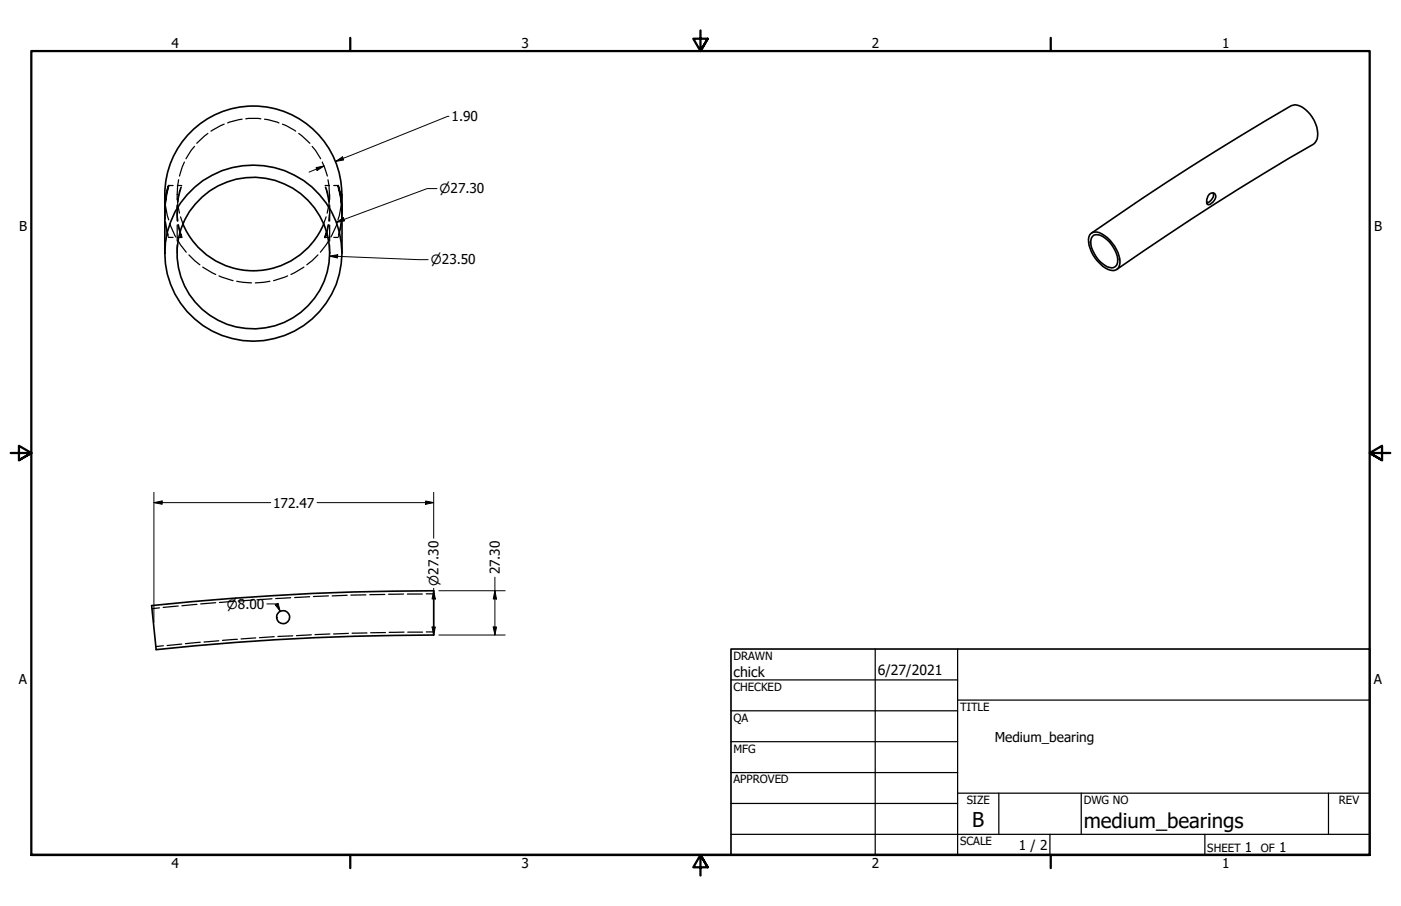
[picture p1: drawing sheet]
<svg xmlns="http://www.w3.org/2000/svg" width="432mm" height="279mm" viewBox="0 0 432 279" stroke-linecap="round" stroke-linejoin="round" font-family="sans-serif">
<!-- layer: Visible (ANSI) -->
<g fill="none" stroke="#000" stroke-width=".51">
<path d="M105.3 60a27.3 27.3 0 0 0-27.2-27.3 27.3 27.3 0 0 0-27.3 27.3v4.8M105.4 59.9v4.9M372.7 59.9a1.17 1.17 0 0 1 1.8-.2 1.17 1.17 0 0 1 0 1.8 2.13 2.13 0 0 1-2.4 1.5 2.88 2.88 0 0 1 .6-3.1zM373.8 59.5a2.74 2.74 0 0 1-1.8 3.2M50.8 65.2a18.8 18.8 0 0 1 1.2-8 30.2 30.2 0 0 0-1.2 8.5v12.3M55.5 71.5l.5 1.7-.6-1.4M56.4 69a23.5 23.5 0 0 0 21.7 14.5 23.5 23.5 0 0 0 21.7-14.4M100.6 71.5l-.4 1.7 .5-1.4M105.3 65.2a21.3 21.3 0 0 0-1.1-8l.8 3.9 .3 3 .1 13.9M336.2 72a3.4 3.4 0 0 1 4.2 .6 10.8 10.8 0 0 1 4.7 8.9 2.29 2.29 0 0 1-3.7 1.6 10.6 10.6 0 0 1-5.8-10zM336.4 71.9a774.1 774.1 0 0 1 62.1-39.5 6.5 6.5 0 0 1 5.9 3.7 7.9 7.9 0 0 1 1.2 7.4l-.3 .6a894.3 894.3 0 0 0-61.1 39M336.7 72.9a2.84 2.84 0 0 1 3.8 .4 8.9 8.9 0 0 1 3.9 8 1.99 1.99 0 0 1-3.1 1 9.5 9.5 0 0 1-5.1-8.3z"/>
<path d="M46.7 186.8a852.4 852.4 0 0 1 87-4.6v13.6a811.6 811.6 0 0 0-85.6 4.5z"/>
<circle cx="78" cy="78" r="27.2"/>
<circle cx="78.2" cy="78" r="23.4"/>
<circle cx="87.3" cy="190.3" r="1.99"/>
</g>
<!-- layer: Hidden (ANSI) -->
<g fill="none" stroke="#000" stroke-width=".38">
<path d="M69.1 38.3l-4.1 2.1M74.6 36.8l-4.4 1.1M75.8 36.6h4.6M81.5 36.8l4.5 1.1M87.1 38.3l4 2.1M50.8 59.9l.1 2.3M51.9 57.2h1.4M54.6 59.9v1.7M54.7 57.2h1.3M55.1 55.4l-.5 4.6M55.7 57.8l-1 4.6M55.9 57.7l-1 4.5"/>
<path d="M56.8 50l-1.5 4.3M59.9 45.1l-1 1.3-1.6 2.6M64.1 41.1l-3.5 3.1M92.1 41.1l3.4 3.1M96.2 45.1l1 1.3 1.6 2.6M99.3 50l1.6 4.3M100.2 57.2h1.3M100.3 57.7l1 4.5M100.5 57.8l1 4.6M101.1 55.4l.4 4.6M101.6 59.9v1.7M102.9 57.2h1.3"/>
<path d="M105.4 59.9l-.2 2.3M50.8 65.7l.1 2.1M50.8 65.2l.1 2.1M51 68.8l.9 4.1M51 68.3l.8 4.2M51 63.4l1 4.4M51.9 73.2h1.4M52.3 69l1.9 4.1M54.6 63.5l.2 4.6M54.6 65.7l.1 2.4M54.6 63.2v1.6M54.6 65.7v2.4"/>
<path d="M54.6 69.4v5M54.6 75.6v2.4M54.7 63.4l-.1 2.3M54.7 61.2l.1 2.1 .5 2.4M54.7 73.2h1.3M54.8 74.1l2.6 3.7M54.9 69.3l.5 2.5M55 69.3l.5 2.2M55.6 66.9l.8 2.1M58.2 78.6l3.4 3.1M98 78.6l-3.4 3.1M100.2 73.2h1.3"/>
<path d="M100.5 66.9l-.7 2.1M101.2 69.3l-.6 2.2M101.3 69.3l-.6 2.5M101.4 74.1l-2.7 3.7M101.5 63.4l.1 2.3M101.5 63.5l-.2 4.6M101.5 61.2l-.7 4.5M101.6 65.7l-.1 2.4M101.6 63.2v1.6M101.6 65.7v2.4M101.6 69.4v5M101.6 75.6v2.4"/>
<path d="M102.9 73.2h1.3M103.8 69l-1.8 4.1M105.2 68.3l-.9 4.2M105.2 63.4l-1.1 4.4M105.2 68.8l-.9 4.1M105.3 65.2v2.1M105.4 65.7l-.1 2.1M62.5 82.4l4 2.2M67.5 85.1l4.3 1.5M73 86.7l4.5 .5M83.2 86.7l-4.5 .5M88.6 85.1l-4.3 1.5"/>
<path d="M93.7 82.4l-4 2.2M49.1 187.5l-2.2 .2M50.4 199.1l-2.3 .3M54.9 186.9l-4.6 .4M56 198.6l-4.5 .5M60.7 186.4l-4.6 .4M61.7 198.1l-4.6 .4M66.5 185.9l-4.7 .3M67.4 197.6l-4.5 .4M72.3 185.4l-4.7 .4M73.2 197.2l-4.6 .3M78 185l-4.6 .4"/>
<path d="M78.8 196.7l-4.5 .3M83.8 184.7l-4.6 .3M84.5 196.3l-4.6 .4M89.6 184.3l-4.6 .3M90.2 196.1l-4.5 .2M95.4 184l-4.6 .3M95.9 195.8l-4.5 .2M101.2 183.8l-4.6 .2M101.7 195.5l-4.6 .2M107 183.6l-4.6 .2M107.4 195.3l-4.6 .2M112.8 183.5h-4.7"/>
<path d="M113.1 195.2l-4.6 .1M118.6 183.3l-4.6 .1M118.8 195.1h-4.6M124.4 183.2l-4.6 .1M124.5 194.9l-4.5 .1M125.5 183.2h4.7M125.7 194.9h4.5M131.4 183.1h2.3M131.4 194.9h2.3"/>
</g>
<!-- layer: Border (ANSI) -->
<path d="M107.9 11.7v4M215.9 9.4v6.3l-2.2-3.8h4.4l-2.2 3.8 2.2-3.8M323.8 11.7v4M3.3 139.7h6.4l-3.9-2.2v4.4l3.9-2.2-3.9 2.2M428.5 139.7h-6.4l3.9-2.2v4.4l-3.9-2.2 3.9 2.2M9.7 263.7v-248h412.4v248h-412.4h412.4M107.9 263.7v4M218.1 267.5l-2.2-3.8 2.2 3.8h-4.4l2.2-3.8v6.3M323.8 263.7v4" fill="none" stroke="#000" stroke-width=".7"/>
<!-- layer: Title (ANSI) -->
<g fill="none" stroke="#000" stroke-width=".38">
<path d="M225.3 209.7h69.8M225.3 219.2h69.8M269.7 200.2v63.5M295.1 215.9h127M295.1 200.2v63.5M225.3 228.7h69.8M225.3 238.3h69.8M225.3 257.3h196.8M225.3 247.8h69.8M295.1 244.6h127M307.8 244.6v12.7M323.6 257.3v6.4"/>
<path d="M333.2 244.6v12.7M371.3 257.3v6.4M409.4 244.6v12.7"/>
</g>
<path d="M225.3 200.2h196.8v63.5h-196.8z" fill="none" stroke="#000" stroke-width=".51"/>
<!-- layer: Dimension (ANSI) -->
<g fill="none" stroke="#000" stroke-width=".31">
<path d="M138.4 35.9l-35 13.9M97.4 51.7l2.5-.5-2.2 1.4zM99.9 51.2l-4.7 1.9M103.4 49.8l2.1-1.4 .4 .9zM134.7 58.2h-3.1l-28 10.4M101.5 79l2.6-.5-.1 1.1zM101.5 79l30.5 1.1M103.6 68.6l2.3-1.4 .3 .9zM47.4 155l2.6-.5v1zM47.4 155h36M47.4 151.8v40.2M97.7 155h36"/>
<path d="M131.2 154.5l2.5 .5-2.5 .5zM133.7 151.8v14.2M152.5 178v17.8M82.2 186.2h3.1l1.1 2.3M84.8 186.5l.9-.4 .7 2.4zM133.2 193.4h1l-.5 2.4zM133.7 182.2l.5 2.5h-1zM133.7 181.4v14.4M135.3 195.8h20.4M135.3 182.2h20.4M152 193.4h1l-.5 2.4zM152.5 182.2l.5 2.5h-1z"/>
</g>
<g fill="#000">
<path d="M97.4 51.7l2.5-.5-2.2 1.4z" fill-rule="evenodd"/>
<path d="M103.4 49.8l2.1-1.4 .4 .9z" fill-rule="evenodd"/>
<path d="M101.5 79l2.6-.5-.1 1.1z" fill-rule="evenodd"/>
<path d="M103.6 68.6l2.3-1.4 .3 .9z" fill-rule="evenodd"/>
<path d="M47.4 155l2.6-.5v1z" fill-rule="evenodd"/>
<path d="M131.2 154.5l2.5 .5-2.5 .5z" fill-rule="evenodd"/>
<path d="M84.8 186.5l.9-.4 .7 2.4z" fill-rule="evenodd"/>
<path d="M133.2 193.4h1l-.5 2.4z" fill-rule="evenodd"/>
<path d="M133.7 182.2l.5 2.5h-1z" fill-rule="evenodd"/>
<path d="M152 193.4h1l-.5 2.4z" fill-rule="evenodd"/>
<path d="M152.5 182.2l.5 2.5h-1z" fill-rule="evenodd"/>
</g>
<g font-size="6.3">
<text x="299.7" y="255.1">B</text>
<text x="334" y="255.3">medium_bearings</text>
</g>
<g font-size="4.3">
<text x="226.1" y="208.9">chick</text>
<text x="270.5" y="208.2">6/27/2021</text>
</g>
<g font-size="4.2">
<text x="52.8" y="14.7">4</text>
<text x="160.8" y="14.7">3</text>
<text x="268.7" y="14.7">2</text>
<text x="376.7" y="14.7">1</text>
<text x="139.2" y="37.4">1.90</text>
<text x="5.9" y="71.4">B</text>
<text x="423.5" y="71.4">B</text>
<text x="84.2" y="156.6">172.47</text>
<text x="154.1" y="177.2" transform="rotate(-90 154.1 177.2)">27.30</text>
<text x="5.8" y="211.1">A</text>
<text x="423.4" y="211.1">A</text>
<text x="306.6" y="228.8">Medium_bearing</text>
<text x="314" y="262.3">1 / 2</text>
<text x="383.7" y="262.8">1</text>
<text x="394.2" y="262.8">1</text>
<text x="52.8" y="267.7">4</text>
<text x="160.8" y="267.7">3</text>
<text x="268.7" y="267.7">2</text>
<text x="376.7" y="267.7">1</text>
</g>
<g font-size="3.9">
<text x="135.4" y="59.6">⌀27.30</text>
<text x="132.8" y="81.5">⌀23.50</text>
<text x="135.1" y="180.7" transform="rotate(-90 135.1 180.7)">⌀27.30</text>
<text x="69.9" y="187.7">⌀8.00</text>
</g>
<g font-size="3.5">
<text x="226.1" y="203.5">DRAWN</text>
<text x="226.1" y="213">CHECKED</text>
<text x="295.9" y="219.2">TITLE</text>
<text x="226.1" y="222.6">QA</text>
<text x="226.1" y="232.1">MFG</text>
<text x="226.1" y="241.6">APPROVED</text>
<text x="297.9" y="248">SIZE</text>
<text x="334" y="248">DWG NO</text>
<text x="412.7" y="247.9">REV</text>
<text x="295.9" y="260.7">SCALE</text>
<text x="372.1" y="262.8">SHEET</text>
<text x="388.6" y="262.8">OF</text>
</g>
</svg>
